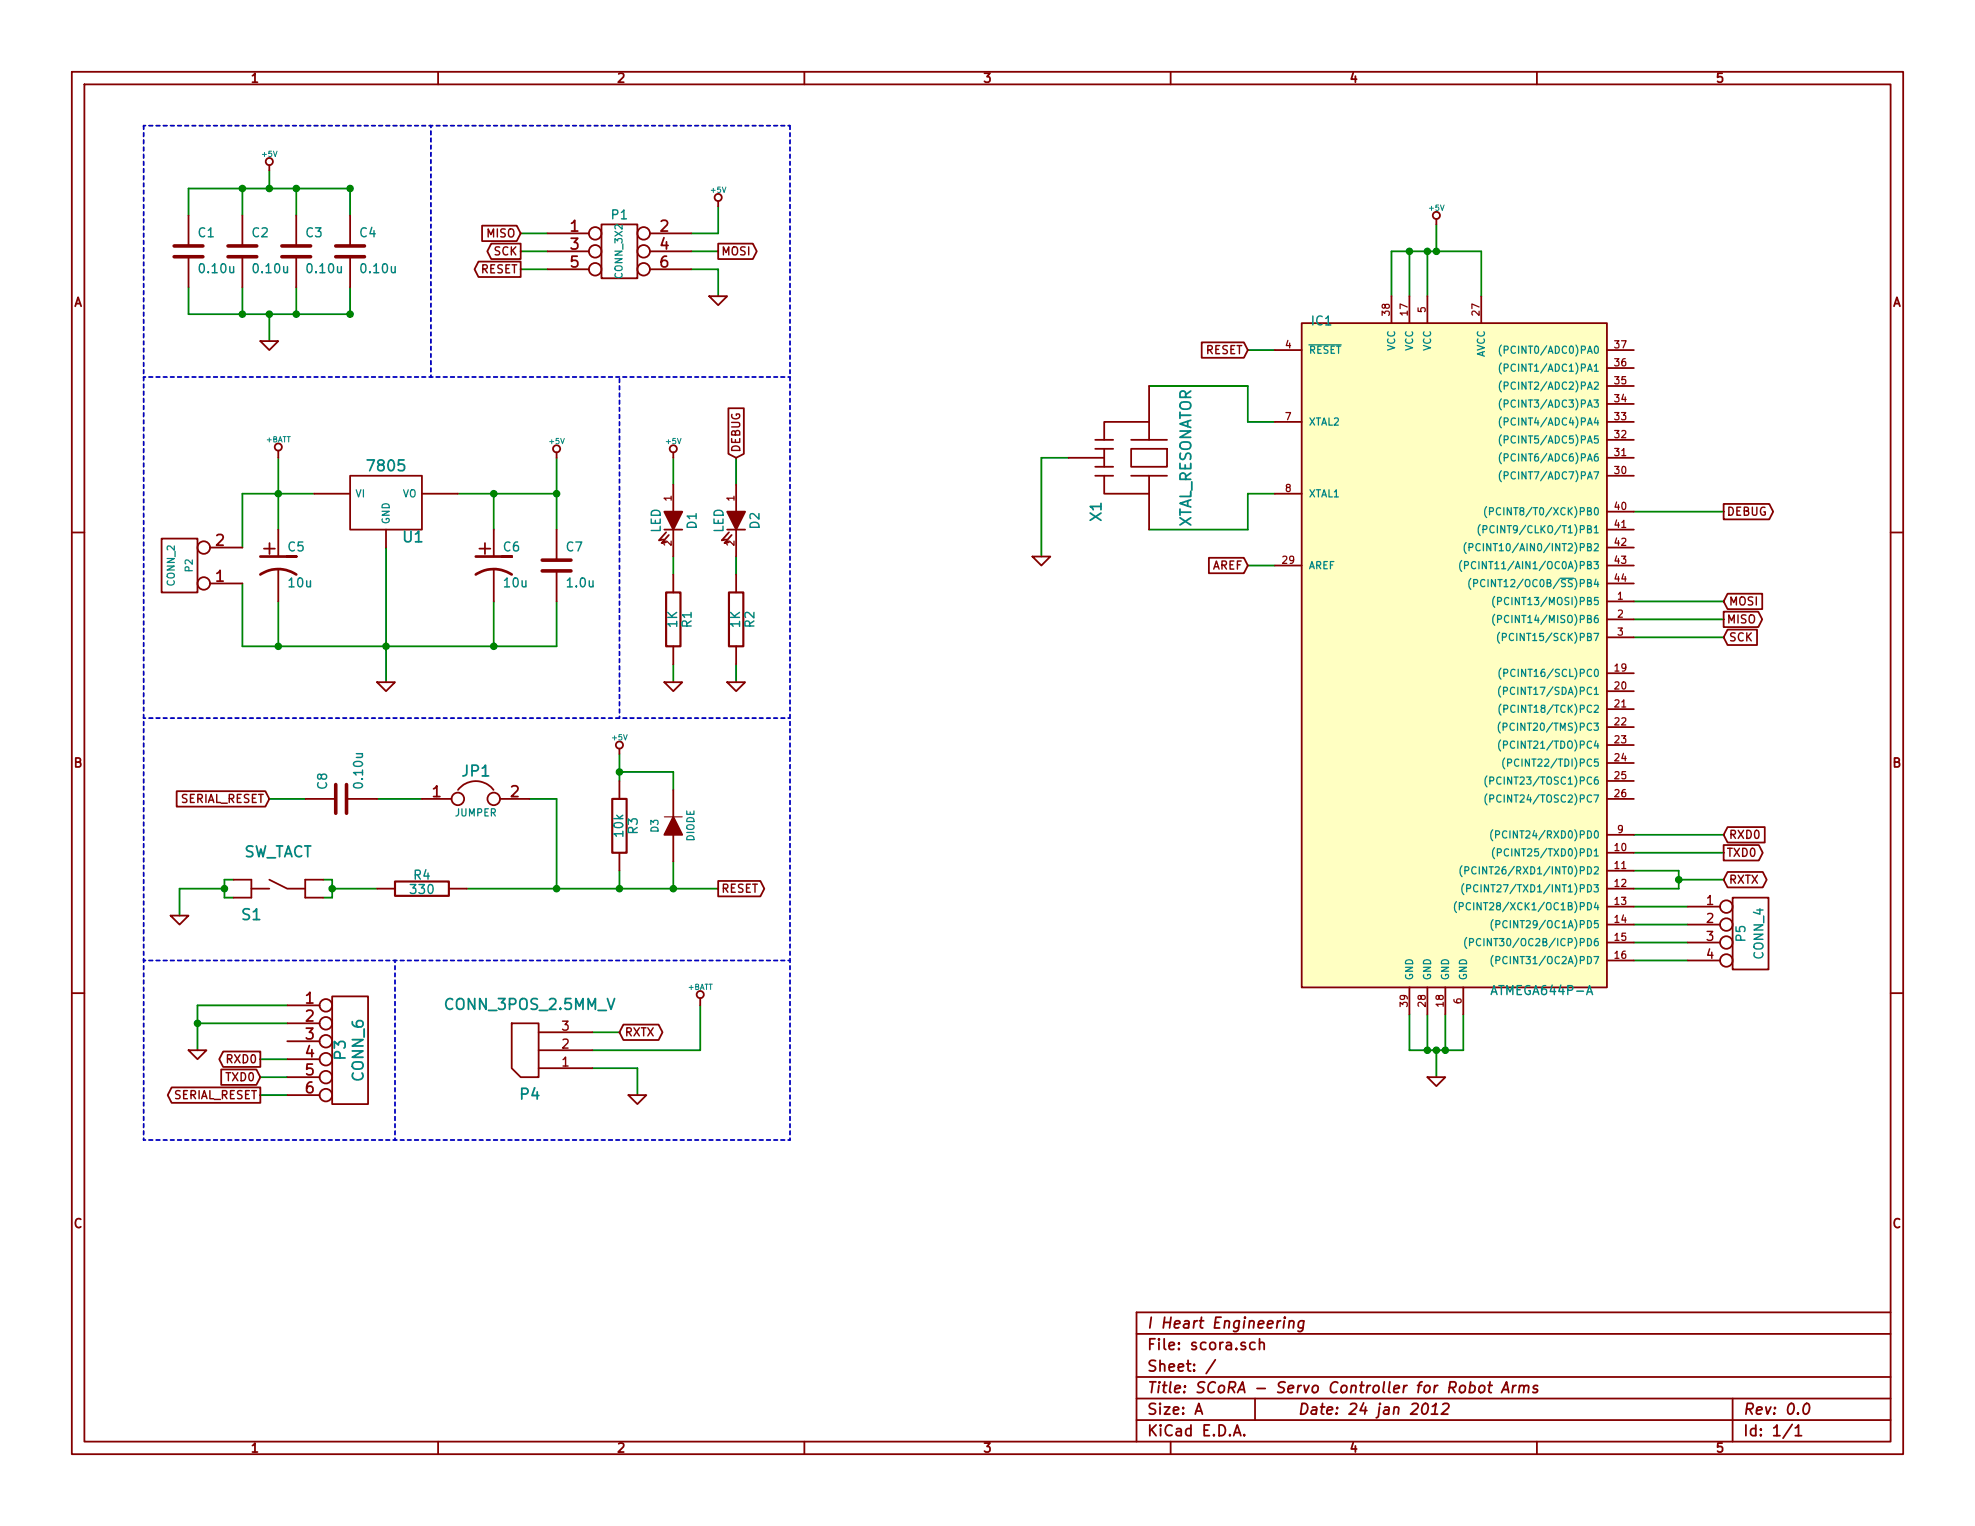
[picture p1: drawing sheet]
EESchema Schematic File Version 2  date Tue 24 Jan 2012 06:27:36 PM EST
LIBS:power
LIBS:device
LIBS:transistors
LIBS:conn
LIBS:linear
LIBS:regul
LIBS:74xx
LIBS:cmos4000
LIBS:adc-dac
LIBS:memory
LIBS:xilinx
LIBS:special
LIBS:microcontrollers
LIBS:dsp
LIBS:microchip
LIBS:analog_switches
LIBS:motorola
LIBS:texas
LIBS:intel
LIBS:audio
LIBS:interface
LIBS:digital-audio
LIBS:philips
LIBS:display
LIBS:cypress
LIBS:siliconi
LIBS:opto
LIBS:atmel
LIBS:contrib
LIBS:valves
LIBS:IHE
LIBS:scora-cache
EELAYER 25  0
EELAYER END
$Descr A 11000 8500
encoding utf-8
Sheet 1 1
Title "SCoRA - Servo Controller for Robot Arms"
Date "24 jan 2012"
Rev "0.0"
Comp "I Heart Engineering"
Comment1 ""
Comment2 ""
Comment3 ""
Comment4 ""
$EndDescr
Wire Wire Line
	9400 5350 9100 5350
Wire Wire Line
	9100 5150 9400 5150
Wire Notes Line
	4400 6350 800  6350
Wire Notes Line
	4400 6350 4400 700 
Wire Wire Line
	5800 3100 5800 2550
Wire Wire Line
	5800 2550 5950 2550
Wire Wire Line
	6950 2150 6950 2350
Wire Wire Line
	6950 2150 6400 2150
Connection ~ 1250 4950
Wire Wire Line
	1250 5000 1250 4900
Wire Wire Line
	1250 5000 1300 5000
Connection ~ 1850 4950
Wire Wire Line
	1850 4900 1850 5000
Wire Wire Line
	9600 3550 9100 3550
Wire Wire Line
	9600 3350 9100 3350
Wire Wire Line
	9600 4650 9100 4650
Wire Wire Line
	9100 4850 9350 4850
Wire Wire Line
	9350 4900 9600 4900
Wire Wire Line
	3900 5600 3900 5850
Wire Wire Line
	3900 5850 3300 5850
Wire Notes Line
	2200 6350 2200 5350
Wire Notes Line
	800  6350 800  700 
Wire Notes Line
	800  700  4400 700 
Connection ~ 1500 1750
Wire Wire Line
	1500 1900 1500 1750
Connection ~ 1550 3600
Wire Wire Line
	1550 3350 1550 3600
Wire Wire Line
	1550 2950 1550 2550
Connection ~ 2750 3600
Wire Wire Line
	3100 3600 1350 3600
Wire Wire Line
	3100 3600 3100 3350
Wire Wire Line
	2750 3600 2750 3350
Connection ~ 3100 2750
Wire Wire Line
	3100 2950 3100 2550
Wire Notes Line
	800  2100 4400 2100
Wire Wire Line
	4100 3800 4100 3700
Wire Wire Line
	4100 3200 4100 3100
Wire Wire Line
	1950 1750 1050 1750
Wire Wire Line
	4100 2550 4100 2700
Wire Wire Line
	1600 6100 1450 6100
Wire Wire Line
	1450 6000 1600 6000
Wire Wire Line
	1100 5700 1600 5700
Connection ~ 3450 4300
Wire Wire Line
	3450 4350 3450 4200
Connection ~ 3450 4950
Wire Wire Line
	3750 4950 3750 4800
Wire Wire Line
	3450 4950 3450 4850
Wire Wire Line
	1500 4450 1700 4450
Connection ~ 1950 1750
Wire Wire Line
	7100 3150 6950 3150
Connection ~ 8000 5850
Wire Wire Line
	8050 5850 8050 5650
Wire Wire Line
	7850 5650 7850 5850
Wire Wire Line
	8000 5850 8000 6000
Connection ~ 8000 1400
Wire Wire Line
	8250 1400 7750 1400
Wire Wire Line
	8250 1400 8250 1650
Wire Wire Line
	7750 1400 7750 1650
Wire Wire Line
	8000 1400 8000 1250
Wire Wire Line
	7100 2750 6950 2750
Wire Wire Line
	4000 1650 4000 1500
Wire Wire Line
	4000 1500 3850 1500
Wire Wire Line
	3050 1500 2900 1500
Wire Wire Line
	3050 1300 2900 1300
Connection ~ 1650 1750
Wire Wire Line
	1950 1750 1950 1600
Connection ~ 1350 1750
Wire Wire Line
	1350 1750 1350 1600
Connection ~ 1650 1050
Wire Wire Line
	1950 1200 1950 1050
Connection ~ 1350 1050
Wire Wire Line
	1350 1050 1350 1200
Wire Wire Line
	1500 1050 1500 950 
Wire Wire Line
	1050 1200 1050 1050
Wire Wire Line
	1650 1050 1650 1200
Connection ~ 1500 1050
Wire Wire Line
	1050 1750 1050 1600
Wire Wire Line
	1650 1750 1650 1600
Wire Wire Line
	4000 1400 3850 1400
Wire Wire Line
	2900 1400 3050 1400
Wire Wire Line
	3850 1300 4000 1300
Wire Wire Line
	4000 1300 4000 1150
Wire Wire Line
	6950 2350 7100 2350
Wire Wire Line
	7850 1650 7850 1400
Connection ~ 7850 1400
Wire Wire Line
	7950 1650 7950 1400
Connection ~ 7950 1400
Wire Wire Line
	7950 5850 7950 5650
Connection ~ 7950 5850
Wire Wire Line
	8150 5650 8150 5850
Wire Wire Line
	8150 5850 7850 5850
Connection ~ 8050 5850
Wire Wire Line
	6950 1950 7100 1950
Connection ~ 1950 1050
Wire Wire Line
	1000 5100 1000 4950
Wire Wire Line
	2100 4450 2350 4450
Wire Wire Line
	2950 4450 3100 4450
Wire Wire Line
	3100 4450 3100 4950
Connection ~ 3100 4950
Wire Wire Line
	3750 4400 3750 4300
Wire Wire Line
	3750 4300 3450 4300
Wire Wire Line
	4000 4950 2600 4950
Connection ~ 3750 4950
Wire Wire Line
	1600 5600 1100 5600
Wire Wire Line
	1100 5600 1100 5850
Connection ~ 1100 5700
Wire Wire Line
	1450 5900 1600 5900
Wire Wire Line
	3750 2550 3750 2700
Wire Wire Line
	1050 1050 1950 1050
Wire Notes Line
	4400 5350 800  5350
Wire Notes Line
	4400 4000 800  4000
Wire Wire Line
	3750 3200 3750 3100
Wire Wire Line
	3750 3700 3750 3800
Wire Notes Line
	3450 4000 3450 2100
Wire Wire Line
	3100 2750 2550 2750
Wire Wire Line
	2750 2750 2750 2950
Connection ~ 2750 2750
Wire Wire Line
	1350 3600 1350 3250
Wire Wire Line
	1350 3050 1350 2750
Wire Wire Line
	1350 2750 1750 2750
Connection ~ 1550 2750
Connection ~ 2150 3600
Wire Wire Line
	2150 3800 2150 3050
Wire Notes Line
	2400 700  2400 2100
Wire Wire Line
	3450 5750 3300 5750
Wire Wire Line
	3300 5950 3550 5950
Wire Wire Line
	3550 5950 3550 6100
Wire Wire Line
	9100 4950 9350 4950
Wire Wire Line
	9350 4950 9350 4850
Connection ~ 9350 4900
Wire Wire Line
	9100 4750 9600 4750
Wire Wire Line
	9600 3450 9100 3450
Wire Wire Line
	9600 2850 9100 2850
Wire Wire Line
	1850 4900 1800 4900
Wire Wire Line
	1850 4950 2100 4950
Wire Wire Line
	1250 4900 1300 4900
Wire Wire Line
	1000 4950 1250 4950
Wire Wire Line
	1850 5000 1800 5000
Wire Wire Line
	6950 2750 6950 2950
Wire Wire Line
	6950 2950 6400 2950
Wire Wire Line
	9400 5050 9100 5050
Wire Wire Line
	9100 5250 9400 5250
$Comp
L CONN_4 P5
U 1 1
P 9750 5200
F 0 "P5" V 9700 5200 50  0000 C CNN
F 1 "CONN_4" V 9800 5200 50  0000 C CNN
F 2 "PIN_ARRAY_4x1" V 9900 5200 50  0001 C CNN
	1    9750 5200
	1    0    0    -1  
$EndComp
$Comp
L CONN_3POS_2.5MM_V P4
U 1 1
P 2950 5850
F 0 "P4" H 2950 5600 60  0000 C CNN
F 1 "CONN_3POS_2.5MM_V" H 2950 6100 60  0000 C CNN
F 2 "CONN_3POS_2.5MM_V" H 2950 6200 60  0001 C CNN
	1    2950 5850
	1    0    0    -1  
$EndComp
$Comp
L XTAL_RESONATOR X1
U 1 1
P 6400 2550
F 0 "X1" H 6700 2250 60  0000 C CNN
F 1 "XTAL_RESONATOR" H 6400 2750 60  0000 C CNN
F 2 "CSTCE____V__" H 6400 2850 60  0001 C CNN
	1    6400 2550
	0    1    1    0   
$EndComp
$Comp
L SW_TACT S1
U 1 1
P 1550 4950
F 0 "S1" H 1700 4800 60  0000 C CNN
F 1 "SW_TACT" H 1550 5150 60  0000 C CNN
F 2 "SW_M6_COMBO" H 1550 5250 60  0001 C CNN
	1    1550 4950
	-1   0    0    -1  
$EndComp
Text GLabel 9600 2850 2    45   Output ~ 0
DEBUG
Text GLabel 9600 3550 2    45   Input ~ 0
SCK
Text GLabel 9600 3450 2    45   Output ~ 0
MISO
Text GLabel 9600 3350 2    45   Input ~ 0
MOSI
Text GLabel 9600 4650 2    45   Input ~ 0
RXD0
Text GLabel 9600 4750 2    45   Output ~ 0
TXD0
Text GLabel 9600 4900 2    45   BiDi ~ 0
RXTX
Text GLabel 3450 5750 2    45   BiDi ~ 0
RXTX
$Comp
L +BATT #PWR01
U 1 1
P 3900 5600
F 0 "#PWR01" H 3900 5550 20  0001 C CNN
F 1 "+BATT" H 3900 5700 30  0000 C CNN
	1    3900 5600
	1    0    0    -1  
$EndComp
$Comp
L GND #PWR02
U 1 1
P 3550 6100
F 0 "#PWR02" H 3550 6100 30  0001 C CNN
F 1 "GND" H 3550 6030 30  0001 C CNN
	1    3550 6100
	1    0    0    -1  
$EndComp
$Comp
L +5V #PWR03
U 1 1
P 3100 2550
F 0 "#PWR03" H 3100 2640 20  0001 C CNN
F 1 "+5V" H 3100 2640 30  0000 C CNN
	1    3100 2550
	1    0    0    -1  
$EndComp
$Comp
L GND #PWR04
U 1 1
P 3750 3800
F 0 "#PWR04" H 3750 3800 30  0001 C CNN
F 1 "GND" H 3750 3730 30  0001 C CNN
	1    3750 3800
	1    0    0    -1  
$EndComp
$Comp
L GND #PWR05
U 1 1
P 4100 3800
F 0 "#PWR05" H 4100 3800 30  0001 C CNN
F 1 "GND" H 4100 3730 30  0001 C CNN
	1    4100 3800
	1    0    0    -1  
$EndComp
$Comp
L CP1 C5
U 1 1
P 1550 3150
F 0 "C5" H 1600 3250 50  0000 L CNN
F 1 "10u" H 1600 3050 50  0000 L CNN
F 2 "PANA_CAP_C" H 1600 3150 50  0001 C CNN
F 4 "EEE-HB1E100AR" H 1550 3150 60  0001 C CNN "Digi-Key Part #"
F 5 "Panasonic - ECG" H 1550 3150 60  0001 C CNN "Manufacturer"
F 6 "EEE-HB1E100AR" H 1550 3150 60  0001 C CNN "Manufacturer Part #"
	1    1550 3150
	1    0    0    -1  
$EndComp
$Comp
L CP1 C6
U 1 1
P 2750 3150
F 0 "C6" H 2800 3250 50  0000 L CNN
F 1 "10u" H 2800 3050 50  0000 L CNN
F 2 "PANA_CAP_C" H 2800 3150 50  0001 C CNN
F 4 "EEE-HB1E100AR" H 2750 3150 60  0001 C CNN "Digi-Key Part #"
F 5 "Panasonic - ECG" H 2750 3150 60  0001 C CNN "Manufacturer"
F 6 "EEE-HB1E100AR" H 2750 3150 60  0001 C CNN "Manufacturer Part #"
	1    2750 3150
	1    0    0    -1  
$EndComp
$Comp
L 7805 U1
U 1 1
P 2150 2800
F 0 "U1" H 2300 2604 60  0000 C CNN
F 1 "7805" H 2150 3000 60  0000 C CNN
F 2 "TO263-2" H 2150 3100 60  0001 C CNN
F 4 "497-1171-1-ND" H 2150 2800 60  0001 C CNN "Digi-Key Part #"
F 5 "STMicroelectronics" H 2150 2800 60  0001 C CNN "Manufacturer"
F 6 "L7805CD2T-TR" H 2150 2800 60  0001 C CNN "Manufacturer Part #"
	1    2150 2800
	1    0    0    -1  
$EndComp
$Comp
L GND #PWR06
U 1 1
P 2150 3800
F 0 "#PWR06" H 2150 3800 30  0001 C CNN
F 1 "GND" H 2150 3730 30  0001 C CNN
	1    2150 3800
	1    0    0    -1  
$EndComp
$Comp
L +BATT #PWR07
U 1 1
P 1550 2550
F 0 "#PWR07" H 1550 2500 20  0001 C CNN
F 1 "+BATT" H 1550 2650 30  0000 C CNN
	1    1550 2550
	1    0    0    -1  
$EndComp
$Comp
L CONN_2 P2
U 1 1
P 1000 3150
F 0 "P2" V 950 3150 40  0000 C CNN
F 1 "CONN_2" V 1050 3150 40  0000 C CNN
F 2 "PIN_ARRAY_2X1" V 1150 3150 40  0001 C CNN
	1    1000 3150
	-1   0    0    1   
$EndComp
Text GLabel 4100 2550 1    45   Input ~ 0
DEBUG
$Comp
L LED D2
U 1 1
P 4100 2900
F 0 "D2" H 4100 3000 50  0000 C CNN
F 1 "LED" H 4100 2800 50  0000 C CNN
F 2 "LED-0805" H 4100 2900 50  0001 C CNN
F 4 "754-1131-2-ND" H 4100 2900 60  0001 C CNN "Digi-Key Part #"
F 5 "Kingbright Corp" H 4100 2900 60  0001 C CNN "Manufacturer"
F 6 "APT2012SGC" H 4100 2900 60  0001 C CNN "Manufacturer Part #"
	1    4100 2900
	0    1    1    0   
$EndComp
$Comp
L R R2
U 1 1
P 4100 3450
F 0 "R2" V 4180 3450 50  0000 C CNN
F 1 "1K" V 4100 3450 50  0000 C CNN
F 2 "SM0805" V 4200 3450 50  0001 C CNN
F 4 "P1.00KCTR-ND" H 4100 3450 60  0001 C CNN "Digi-Key Part #"
F 5 "Panasonic - ECG" H 4100 3450 60  0001 C CNN "Manufacturer"
F 6 "ERJ-6ENF1001V" H 4100 3450 60  0001 C CNN "Manufacturer Part #"
	1    4100 3450
	1    0    0    -1  
$EndComp
$Comp
L +5V #PWR08
U 1 1
P 3750 2550
F 0 "#PWR08" H 3750 2640 20  0001 C CNN
F 1 "+5V" H 3750 2640 30  0000 C CNN
	1    3750 2550
	1    0    0    -1  
$EndComp
$Comp
L R R1
U 1 1
P 3750 3450
F 0 "R1" V 3830 3450 50  0000 C CNN
F 1 "1K" V 3750 3450 50  0000 C CNN
F 2 "SM0805" V 3850 3450 50  0001 C CNN
F 4 "P1.00KCTR-ND" H 3750 3450 60  0001 C CNN "Digi-Key Part #"
F 5 "Panasonic - ECG" H 3750 3450 60  0001 C CNN "Manufacturer"
F 6 "ERJ-6ENF1001V" H 3750 3450 60  0001 C CNN "Manufacturer Part #"
	1    3750 3450
	1    0    0    -1  
$EndComp
$Comp
L LED D1
U 1 1
P 3750 2900
F 0 "D1" H 3750 3000 50  0000 C CNN
F 1 "LED" H 3750 2800 50  0000 C CNN
F 2 "LED-0805" H 3750 2900 50  0001 C CNN
F 4 "754-1131-2-ND" H 3750 2900 60  0001 C CNN "Digi-Key Part #"
F 5 "Kingbright Corp" H 3750 2900 60  0001 C CNN "Manufacturer"
F 6 "APT2012SGC" H 3750 2900 60  0001 C CNN "Manufacturer Part #"
	1    3750 2900
	0    1    1    0   
$EndComp
Text GLabel 1450 6100 0    45   Output ~ 0
SERIAL_RESET
Text GLabel 1450 6000 0    45   Input ~ 0
TXD0
Text GLabel 1450 5900 0    45   Output ~ 0
RXD0
$Comp
L GND #PWR09
U 1 1
P 1100 5850
F 0 "#PWR09" H 1100 5850 30  0001 C CNN
F 1 "GND" H 1100 5780 30  0001 C CNN
	1    1100 5850
	1    0    0    -1  
$EndComp
$Comp
L CONN_6 P3
U 1 1
P 1950 5850
F 0 "P3" V 1900 5850 60  0000 C CNN
F 1 "CONN_6" V 2000 5850 60  0000 C CNN
F 2 "PIN_ARRAY-6X1" V 2100 5850 60  0001 C CNN
	1    1950 5850
	1    0    0    -1  
$EndComp
$Comp
L C C7
U 1 1
P 3100 3150
F 0 "C7" H 3150 3250 50  0000 L CNN
F 1 "1.0u" H 3150 3050 50  0000 L CNN
F 2 "SM0805" H 3150 3150 50  0001 C CNN
F 4 "587-2229-2-ND" H 3100 3150 60  0001 C CNN "Digi-Key Part #"
F 5 "Taiyo Yuden" H 3100 3150 60  0001 C CNN "Manufacturer"
F 6 "UMK212BJ105KG-T" H 3100 3150 60  0001 C CNN "Manufacturer Part #"
	1    3100 3150
	1    0    0    -1  
$EndComp
Text GLabel 4000 4950 2    45   Output ~ 0
RESET
$Comp
L +5V #PWR010
U 1 1
P 3450 4200
F 0 "#PWR010" H 3450 4290 20  0001 C CNN
F 1 "+5V" H 3450 4290 30  0000 C CNN
	1    3450 4200
	1    0    0    -1  
$EndComp
$Comp
L DIODE D3
U 1 1
P 3750 4600
F 0 "D3" H 3750 4700 40  0000 C CNN
F 1 "DIODE" H 3750 4500 40  0000 C CNN
F 2 "SM1206POL" H 3750 4600 40  0001 C CNN
F 4 "n/a" H 3750 4600 60  0001 C CNN "Digi-Key Part #"
F 5 "Bourns" H 3750 4600 60  0001 C CNN "Manufacturer"
F 6 "CD1206-S01575" H 3750 4600 60  0001 C CNN "Manufacturer Part #"
F 7 "Mouser Electronics" H 3750 4600 60  0001 C CNN "Distributor"
F 8 "652-CD1206-S01575 " H 3750 4600 60  0001 C CNN "Distributor Part #"
	1    3750 4600
	0    -1   -1   0   
$EndComp
$Comp
L R R3
U 1 1
P 3450 4600
F 0 "R3" V 3530 4600 50  0000 C CNN
F 1 "10k" V 3450 4600 50  0000 C CNN
F 2 "SM0805" V 3550 4600 50  0001 C CNN
F 4 "P10.0KCTR-ND" H 3450 4600 60  0001 C CNN "Digi-Key Part #"
F 5 "Panasonic - ECG" H 3450 4600 60  0001 C CNN "Manufacturer"
F 6 "ERJ-6ENF1002V" H 3450 4600 60  0001 C CNN "Manufacturer Part #"
	1    3450 4600
	1    0    0    -1  
$EndComp
$Comp
L C C8
U 1 1
P 1900 4450
F 0 "C8" H 1950 4550 50  0000 L CNN
F 1 "0.10u" H 1950 4350 50  0000 L CNN
F 2 "SM0805" H 1950 4450 50  0001 C CNN
F 4 "399-1169-2-ND" H 1900 4450 60  0001 C CNN "Digi-Key Part #"
F 5 "Kemet" H 1900 4450 60  0001 C CNN "Manufacturer"
F 6 "C0805C104M5RACTU" H 1900 4450 60  0001 C CNN "Manufacturer Part #"
	1    1900 4450
	0    -1   -1   0   
$EndComp
Text GLabel 1500 4450 0    45   Input ~ 0
SERIAL_RESET
$Comp
L JUMPER JP1
U 1 1
P 2650 4450
F 0 "JP1" H 2650 4600 60  0000 C CNN
F 1 "JUMPER" H 2650 4370 40  0000 C CNN
F 2 "PIN_ARRAY_2X1" H 2650 4470 40  0001 C CNN
	1    2650 4450
	1    0    0    -1  
$EndComp
$Comp
L R R4
U 1 1
P 2350 4950
F 0 "R4" V 2430 4950 50  0000 C CNN
F 1 "330" V 2350 4950 50  0000 C CNN
F 2 "SM0805" V 2450 4950 50  0001 C CNN
F 4 "P330CTR-ND" H 2350 4950 60  0001 C CNN "Digi-Key Part #"
F 5 "Panasonic - ECG" H 2350 4950 60  0001 C CNN "Manufacturer"
F 6 "ERJ-6ENF3300V" H 2350 4950 60  0001 C CNN "Manufacturer Part #"
	1    2350 4950
	0    -1   -1   0   
$EndComp
$Comp
L GND #PWR011
U 1 1
P 1000 5100
F 0 "#PWR011" H 1000 5100 30  0001 C CNN
F 1 "GND" H 1000 5030 30  0001 C CNN
	1    1000 5100
	1    0    0    -1  
$EndComp
Text GLabel 6950 1950 0    45   Input ~ 0
RESET
Text GLabel 6950 3150 0    45   Input ~ 0
AREF
$Comp
L GND #PWR012
U 1 1
P 8000 6000
F 0 "#PWR012" H 8000 6000 30  0001 C CNN
F 1 "GND" H 8000 5930 30  0001 C CNN
	1    8000 6000
	1    0    0    -1  
$EndComp
$Comp
L +5V #PWR013
U 1 1
P 8000 1250
F 0 "#PWR013" H 8000 1340 20  0001 C CNN
F 1 "+5V" H 8000 1340 30  0000 C CNN
	1    8000 1250
	1    0    0    -1  
$EndComp
$Comp
L GND #PWR014
U 1 1
P 5800 3100
F 0 "#PWR014" H 5800 3100 30  0001 C CNN
F 1 "GND" H 5800 3030 30  0001 C CNN
	1    5800 3100
	1    0    0    -1  
$EndComp
$Comp
L GND #PWR015
U 1 1
P 4000 1650
F 0 "#PWR015" H 4000 1650 30  0001 C CNN
F 1 "GND" H 4000 1580 30  0001 C CNN
	1    4000 1650
	1    0    0    -1  
$EndComp
$Comp
L +5V #PWR016
U 1 1
P 4000 1150
F 0 "#PWR016" H 4000 1240 20  0001 C CNN
F 1 "+5V" H 4000 1240 30  0000 C CNN
	1    4000 1150
	1    0    0    -1  
$EndComp
Text GLabel 4000 1400 2    45   Output ~ 0
MOSI
Text GLabel 2900 1400 0    45   Output ~ 0
SCK
Text GLabel 2900 1300 0    45   Input ~ 0
MISO
Text GLabel 2900 1500 0    45   Output ~ 0
RESET
$Comp
L CONN_3X2 P1
U 1 1
P 3450 1450
F 0 "P1" H 3450 1700 50  0000 C CNN
F 1 "CONN_3X2" V 3450 1500 40  0000 C CNN
F 2 "pin_array_3x2" V 3550 1500 40  0001 C CNN
	1    3450 1450
	1    0    0    -1  
$EndComp
$Comp
L GND #PWR017
U 1 1
P 1500 1900
F 0 "#PWR017" H 1500 1900 30  0001 C CNN
F 1 "GND" H 1500 1830 30  0001 C CNN
	1    1500 1900
	1    0    0    -1  
$EndComp
$Comp
L +5V #PWR018
U 1 1
P 1500 950
F 0 "#PWR018" H 1500 1040 20  0001 C CNN
F 1 "+5V" H 1500 1040 30  0000 C CNN
	1    1500 950 
	1    0    0    -1  
$EndComp
$Comp
L C C4
U 1 1
P 1950 1400
F 0 "C4" H 2000 1500 50  0000 L CNN
F 1 "0.10u" H 2000 1300 50  0000 L CNN
F 2 "SM0805" H 2000 1400 50  0001 C CNN
F 4 "399-1169-2-ND" H 1950 1400 60  0001 C CNN "Digi-Key Part #"
F 5 "Kemet" H 1950 1400 60  0001 C CNN "Manufacturer"
F 6 "C0805C104M5RACTU" H 1950 1400 60  0001 C CNN "Manufacturer Part #"
	1    1950 1400
	1    0    0    -1  
$EndComp
$Comp
L C C3
U 1 1
P 1650 1400
F 0 "C3" H 1700 1500 50  0000 L CNN
F 1 "0.10u" H 1700 1300 50  0000 L CNN
F 2 "SM0805" H 1700 1400 50  0001 C CNN
F 4 "399-1169-2-ND" H 1650 1400 60  0001 C CNN "Digi-Key Part #"
F 5 "Kemet" H 1650 1400 60  0001 C CNN "Manufacturer"
F 6 "C0805C104M5RACTU" H 1650 1400 60  0001 C CNN "Manufacturer Part #"
	1    1650 1400
	1    0    0    -1  
$EndComp
$Comp
L C C2
U 1 1
P 1350 1400
F 0 "C2" H 1400 1500 50  0000 L CNN
F 1 "0.10u" H 1400 1300 50  0000 L CNN
F 2 "SM0805" H 1400 1400 50  0001 C CNN
F 4 "399-1169-2-ND" H 1350 1400 60  0001 C CNN "Digi-Key Part #"
F 5 "Kemet" H 1350 1400 60  0001 C CNN "Manufacturer"
F 6 "C0805C104M5RACTU" H 1350 1400 60  0001 C CNN "Manufacturer Part #"
	1    1350 1400
	1    0    0    -1  
$EndComp
$Comp
L C C1
U 1 1
P 1050 1400
F 0 "C1" H 1100 1500 50  0000 L CNN
F 1 "0.10u" H 1100 1300 50  0000 L CNN
F 2 "SM0805" H 1100 1400 50  0001 C CNN
F 4 "399-1169-2-ND" H 1050 1400 60  0001 C CNN "Digi-Key Part #"
F 5 "Kemet" H 1050 1400 60  0001 C CNN "Manufacturer"
F 6 "C0805C104M5RACTU" H 1050 1400 60  0001 C CNN "Manufacturer Part #"
	1    1050 1400
	1    0    0    -1  
$EndComp
$Comp
L ATMEGA644P-A IC1
U 1 1
P 8100 3650
F 0 "IC1" H 7300 5480 50  0000 L BNN
F 1 "ATMEGA644P-A" H 8300 1750 50  0000 L BNN
F 2 "TQFP44" H 7450 1800 50  0001 C CNN
F 4 "ATMEGA644PA-AU-ND" H 8100 3650 60  0001 C CNN "Digi-Key Part #"
F 5 "Atmel" H 8100 3650 60  0001 C CNN "Manufacturer"
F 6 "ATMEGA644PA-AU" H 8100 3650 60  0001 C CNN "Manufacturer Part #"
	1    8100 3650
	1    0    0    -1  
$EndComp
$EndSCHEMATC
